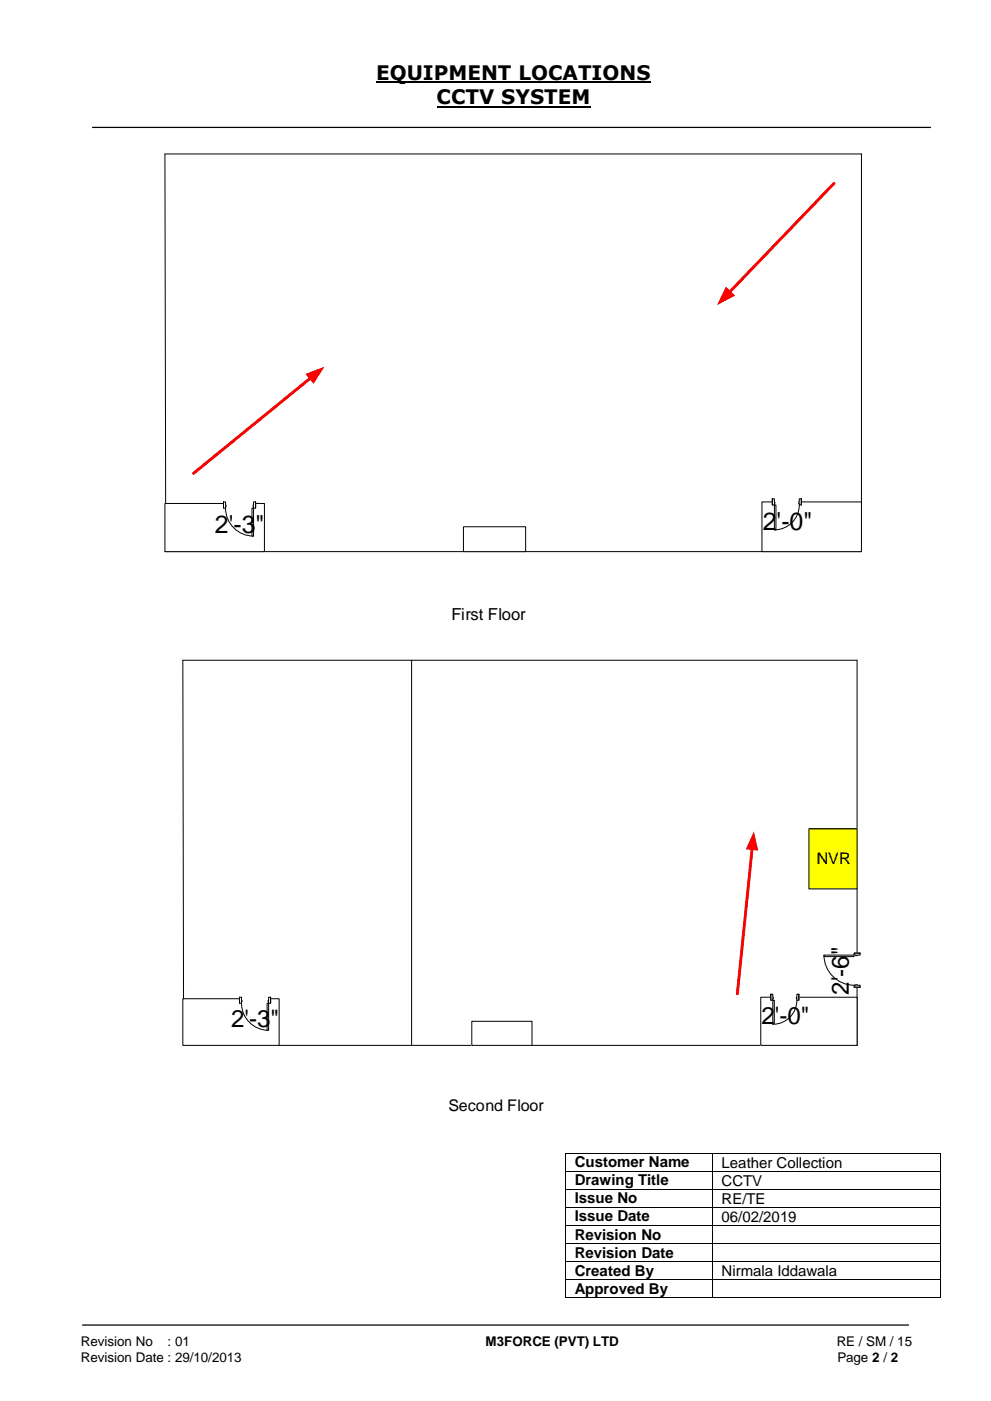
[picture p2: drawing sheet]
<svg xmlns="http://www.w3.org/2000/svg" width="210mm" height="297mm" viewBox="0 0 210 297" stroke-linecap="round" stroke-linejoin="round" font-family="sans-serif">
<path d="M79.7 17.4h58.2M92.6 22.6h32.6" fill="none" stroke="#000" stroke-width=".42"/>
<path d="M19.5 27h177.8M17.4 280.8h175.3" fill="none" stroke="#000" stroke-width=".26"/>
<path d="M35 116.9h147.6v-84.3h-147.6l.1 84.3" fill="none" stroke="#000" stroke-width=".21"/>
<path d="M35 106.7h21v10.2h-21z" fill-rule="evenodd" fill="#fff"/>
<path d="M35 106.7h21v10.2h-21z" fill="none" stroke="#000" stroke-width=".21"/>
<path d="M161.5 106.4h21.1v10.5h-21.1z" fill-rule="evenodd" fill="#fff"/>
<path d="M161.5 106.4h21.1v10.5h-21.1z" fill="none" stroke="#000" stroke-width=".21"/>
<path d="M47.4 106.3h6.8v1.4h-6.8z" fill-rule="evenodd" fill="#fff"/>
<path d="M47.4 106.3h6.8v1.4h-6.8z" fill="none" stroke="#fff" stroke-width=".21"/>
<path d="M53.7 106.4h.5v1.3h-.5zM47.4 106.4v1.3h.4v-1.3z" fill-rule="evenodd" fill="#fff"/>
<path d="M47.8 107v-.6h-.4v1.3h.4v-.3M53.7 107v-.6h.5v1.3h-.5v-.3" fill="none" stroke="#000" stroke-width=".21"/>
<path d="M53.6 107l.1 .4zM47.8 107l.1 .4z" fill-rule="evenodd" fill="#fff"/>
<path d="M47.4 106.4v1.3M47.8 107l.1 .4h-.1M47.8 107.7a5.9 5.9 0 0 0 5.9 5.9M53.7 107h-.1l.1 .4M54.2 106.4v1.3" fill="none" stroke="#000" stroke-width=".21"/>
<path d="M53.4 107.7h.3v5.9h-.3z" fill-rule="evenodd" fill="#fff"/>
<path d="M53.4 107.7h.3v5.9h-.3z" fill="none" stroke="#000" stroke-width=".21"/>
<path d="M163.7 105.7h6.2v1.4h-6.2z" fill-rule="evenodd" fill="#fff"/>
<path d="M163.7 105.7h6.2v1.4h-6.2z" fill="none" stroke="#fff" stroke-width=".21"/>
<path d="M163.7 105.7v1.3h.4v-1.3zM169.4 105.7h.5v1.3h-.5z" fill-rule="evenodd" fill="#fff"/>
<path d="M164.1 106.4v-.7h-.4v1.3h.4v-.3M169.4 106.4v-.7h.5v1.3h-.5v-.3" fill="none" stroke="#000" stroke-width=".21"/>
<path d="M164.1 106.4l.2 .3zM169.3 106.4l.1 .3z" fill-rule="evenodd" fill="#fff"/>
<path d="M163.7 105.7v1.3M164.1 106.4l.2 .3h-.2M169.4 106.4h-.1l.1 .3M169.4 107a5.3 5.3 0 0 1-5.3 5.3M169.9 105.7v1.3" fill="none" stroke="#000" stroke-width=".21"/>
<path d="M164.1 107h.4v5.3h-.4z" fill-rule="evenodd" fill="#fff"/>
<path d="M164.1 107h.4v5.3h-.4z" fill="none" stroke="#000" stroke-width=".21"/>
<path d="M98.2 111.6h13.2v5.3h-13.2z" fill-rule="evenodd" fill="#fff"/>
<path d="M98.2 111.6h13.2v5.3h-13.2z" fill="none" stroke="#000" stroke-width=".21"/>
<path d="M65.9 80.1l-24.9 20.2" fill="none" stroke="#f00" stroke-width=".63"/>
<path d="M64.7 79.2l4.1-1.5-2.3 3.7z" fill="#f00"/>
<path d="M176.8 38.9l-22.2 23.1" fill="none" stroke="#f00" stroke-width=".63"/>
<path d="M153.9 60.8l1.9 1.9-3.8 2z" fill="#f00"/>
<path d="M38.8 221.6h142.9v-81.7h-142.9l.1 81.7" fill="none" stroke="#000" stroke-width=".21"/>
<path d="M38.8 211.7h20.4v9.9h-20.4z" fill-rule="evenodd" fill="#fff"/>
<path d="M38.8 211.7h20.4v9.9h-20.4z" fill="none" stroke="#000" stroke-width=".21"/>
<path d="M161.3 211.4h20.4v10.2h-20.4z" fill-rule="evenodd" fill="#fff"/>
<path d="M161.3 211.4h20.4v10.2h-20.4z" fill="none" stroke="#000" stroke-width=".21"/>
<path d="M100 216.5h12.8v5.1h-12.8z" fill-rule="evenodd" fill="#fff"/>
<path d="M100 216.5h12.8v5.1h-12.8z" fill="none" stroke="#000" stroke-width=".21"/>
<path d="M159.4 179.8l-3.1 30.8" fill="none" stroke="#f00" stroke-width=".61"/>
<path d="M159.8 176.2l.9 4.1-2.6-.3z" fill="#f00"/>
<path d="M163.4 210.7h5.9v1.3h-5.9z" fill-rule="evenodd" fill="#fff"/>
<path d="M163.4 210.7h5.9v1.3h-5.9z" fill="none" stroke="#fff" stroke-width=".21"/>
<path d="M163.4 210.7v1.3h.4v-1.3zM168.9 210.7h.4v1.3h-.4z" fill-rule="evenodd" fill="#fff"/>
<path d="M163.8 211.4v-.7h-.4v1.3h.4v-.3M168.9 211.4v-.7h.4v1.3h-.4v-.3" fill="none" stroke="#000" stroke-width=".21"/>
<path d="M163.8 211.4l.1 .3zM168.8 211.4l.1 .3z" fill-rule="evenodd" fill="#fff"/>
<path d="M163.4 210.7v1.3M163.8 211.4v.3M168.9 211.4h-.1l.1 .3M168.9 212a5.1 5.1 0 0 1-5.1 5.1M169.3 210.7v1.3" fill="none" stroke="#000" stroke-width=".21"/>
<path d="M163.8 212h.3v5.1h-.3z" fill-rule="evenodd" fill="#fff"/>
<path d="M163.8 212h.3v5.1h-.3z" fill="none" stroke="#000" stroke-width=".21"/>
<path d="M50.8 211.3h6.6v1.4h-6.6z" fill-rule="evenodd" fill="#fff"/>
<path d="M50.8 211.3h6.6v1.4h-6.6z" fill="none" stroke="#fff" stroke-width=".21"/>
<path d="M56.9 211.4h.5v1.2h-.5zM50.8 211.4v1.2h.4v-1.2z" fill-rule="evenodd" fill="#fff"/>
<path d="M51.2 212v-.6h-.4v1.2h.4v-.3M56.9 212v-.6h.5v1.2h-.5v-.3" fill="none" stroke="#000" stroke-width=".21"/>
<path d="M56.8 212l.1 .3zM51.2 212l.1 .3z" fill-rule="evenodd" fill="#fff"/>
<path d="M50.8 211.4v1.2M51.2 212h.1l-.1 .3M51.2 212.6a5.7 5.7 0 0 0 5.7 5.8M56.9 212h-.1l.1 .3M57.4 211.4v1.2" fill="none" stroke="#000" stroke-width=".21"/>
<path d="M56.6 212.6h.3v5.8h-.3z" fill-rule="evenodd" fill="#fff"/>
<path d="M87.2 139.9v81.7M56.6 212.6h.3v5.8h-.3z" fill="none" stroke="#000" stroke-width=".21"/>
<path d="M181 202h1.3v7.2h-1.3z" fill-rule="evenodd" fill="#fff"/>
<path d="M181 202h1.3v7.2h-1.3z" fill="none" stroke="#fff" stroke-width=".21"/>
<path d="M181 202v.4h1.3v-.4zM181 208.8h1.3v.4h-1.3z" fill-rule="evenodd" fill="#fff"/>
<path d="M181.4 202.4h-.4v-.4h1.3v.4h-.6M181.4 208.8h-.4v.4h1.3v-.4h-.6" fill="none" stroke="#000" stroke-width=".21"/>
<path d="M181.4 202.4l.3 .1zM181.4 208.7l.3 .1z" fill-rule="evenodd" fill="#fff"/>
<path d="M174.7 202.4a6.4 6.4 0 0 0 6.3 6.4M181 202h1.3M181 209.2h1.3M181.4 202.4h.3M181.4 208.8v-.1l.3 .1" fill="none" stroke="#000" stroke-width=".21"/>
<path d="M174.7 202.4h6.3v.3h-6.3z" fill-rule="evenodd" fill="#fff"/>
<path d="M174.7 202.4h6.3v.3h-6.3z" fill="none" stroke="#000" stroke-width=".21"/>
<path d="M171.5 175.6h10.2v12.8h-10.2z" fill-rule="evenodd" fill="#ff0"/>
<g fill="none" stroke="#000" stroke-width=".21">
<path d="M171.5 175.6h10.2v12.8h-10.2zM119.9 244.5v3.7M119.9 248.3v3.7M119.9 252.2v3.6M119.9 256v3.6M119.9 259.8v3.7M120 244.4h31M120 248.2h31M120 252.1h31M120 255.9h31M120 259.7h31M151 244.5v3.7"/>
<path d="M151 248.3v3.7M151 252.2v3.6M151 256v3.6M151 259.8v3.7M151.1 244.4h48.1M151.1 248.2h48.1M151.1 252.1h48.1M151.1 255.9h48.1M151.1 259.7h48.1M199.3 244.5v3.7M199.3 248.3v3.7M199.3 252.2v3.6"/>
<path d="M199.3 256v3.6M199.3 259.8v3.7M119.9 263.6v3.7M119.9 267.5v3.6M119.9 271.3v3.6M120 263.6h31M120 267.4h31M120 271.2h31M120 275h31M151 263.6v3.7M151 267.5v3.6M151 271.3v3.6"/>
<path d="M151.1 263.6h48.1M151.1 267.4h48.1M151.1 271.2h48.1M151.1 275h48.1M199.3 263.6v3.7M199.3 267.5v3.6M199.3 271.3v3.6"/>
</g>
<g fill="#000">
<path d="M119.8 244.3h.2v.2h-.2z" fill-rule="evenodd"/>
<path d="M119.8 244.3h.2v.2h-.2z" fill-rule="evenodd"/>
<path d="M119.8 248.2h.2v.1h-.2z" fill-rule="evenodd"/>
<path d="M119.8 252h.2v.2h-.2z" fill-rule="evenodd"/>
<path d="M119.8 255.8h.2v.2h-.2z" fill-rule="evenodd"/>
<path d="M119.8 259.6h.2v.2h-.2z" fill-rule="evenodd"/>
<path d="M151 244.3h.1v.2h-.1z" fill-rule="evenodd"/>
<path d="M151 248.2h.1v.1h-.1z" fill-rule="evenodd"/>
<path d="M151 252h.1v.2h-.1z" fill-rule="evenodd"/>
<path d="M151 255.8h.1v.2h-.1z" fill-rule="evenodd"/>
<path d="M151 259.6h.1v.2h-.1z" fill-rule="evenodd"/>
<path d="M199.2 244.3h.2v.2h-.2z" fill-rule="evenodd"/>
<path d="M199.2 244.3h.2v.2h-.2z" fill-rule="evenodd"/>
<path d="M199.2 248.2h.2v.1h-.2z" fill-rule="evenodd"/>
<path d="M199.2 252h.2v.2h-.2z" fill-rule="evenodd"/>
<path d="M199.2 255.8h.2v.2h-.2z" fill-rule="evenodd"/>
<path d="M199.2 259.6h.2v.2h-.2z" fill-rule="evenodd"/>
<path d="M119.8 263.5h.2v.1h-.2z" fill-rule="evenodd"/>
<path d="M119.8 267.3h.2v.2h-.2z" fill-rule="evenodd"/>
<path d="M119.8 271.1h.2v.2h-.2z" fill-rule="evenodd"/>
<path d="M119.8 274.9h.2v.2h-.2z" fill-rule="evenodd"/>
<path d="M119.8 274.9h.2v.2h-.2z" fill-rule="evenodd"/>
<path d="M151 263.5h.1v.1h-.1z" fill-rule="evenodd"/>
<path d="M151 267.3h.1v.2h-.1z" fill-rule="evenodd"/>
<path d="M151 271.1h.1v.2h-.1z" fill-rule="evenodd"/>
<path d="M151 274.9h.1v.2h-.1z" fill-rule="evenodd"/>
<path d="M199.2 263.5h.2v.1h-.2z" fill-rule="evenodd"/>
<path d="M199.2 267.3h.2v.2h-.2z" fill-rule="evenodd"/>
<path d="M199.2 271.1h.2v.2h-.2z" fill-rule="evenodd"/>
<path d="M199.2 274.9h.2v.2h-.2z" fill-rule="evenodd"/>
<path d="M199.2 274.9h.2v.2h-.2z" fill-rule="evenodd"/>
</g>
<g font-size="5.3">
<text x="45.5" y="112.9">2'-3</text>
<text x="54.2" y="112.9">&quot;</text>
<text x="161.7" y="112.3">2</text>
<text x="164.6" y="112.3">'</text>
<text x="165.6" y="112.3">-0&quot;</text>
</g>
<g font-size="5.1">
<text x="179.9" y="202.5" transform="rotate(-90 179.9 202.5)">&quot;</text>
<text x="179.9" y="210.8" transform="rotate(-90 179.9 210.8)">2'-6</text>
<text x="49" y="217.7">2'-3</text>
<text x="57.4" y="217.7">&quot;</text>
<text x="161.4" y="217.1">2</text>
<text x="164.3" y="217.1">'</text>
<text x="165.2" y="217.1">-0&quot;</text>
</g>
<g font-size="4.2">
<text x="79.7" y="16.9">EQUIPMENT LOCATIONS</text>
<text x="92.6" y="22.1">CCTV SYSTEM</text>
</g>
<text font-size="3.5" x="95.7" y="131.3">First Floor</text>
<g font-size="3.4">
<text x="173.1" y="183.1">NVR</text>
<text x="95.1" y="235.5">Second Floor</text>
</g>
<g font-size="3.2">
<text x="121.8" y="247.4">Customer Name</text>
<text x="121.8" y="251.2">Drawing Title</text>
<text x="152.9" y="247.5">Leather Collection</text>
<text x="152.9" y="251.3">CCTV</text>
<text x="121.8" y="255.1">Issue No</text>
<text x="152.9" y="255.1">RE/TE</text>
<text x="121.8" y="258.9">Issue Date</text>
<text x="121.8" y="262.7">Revision No</text>
<text x="152.9" y="258.9">06/02/2019</text>
<text x="121.8" y="266.5">Revision Date</text>
<text x="121.8" y="270.3">Created By</text>
<text x="121.8" y="274.2">Approved By</text>
<text x="152.9" y="270.4">Nirmala Iddawala</text>
</g>
<g font-size="2.8">
<text x="17.1" y="285.4">Revision No</text>
<text x="35.5" y="285.4">: 01</text>
<text x="102.9" y="285.4">M3FORCE (PVT) LTD</text>
<text x="177.4" y="285.4">RE / SM / 15</text>
<text x="17.1" y="288.6">Revision Date : 29/10/2013</text>
<text x="177.5" y="288.6">Page 2 / 2</text>
</g>
</svg>
